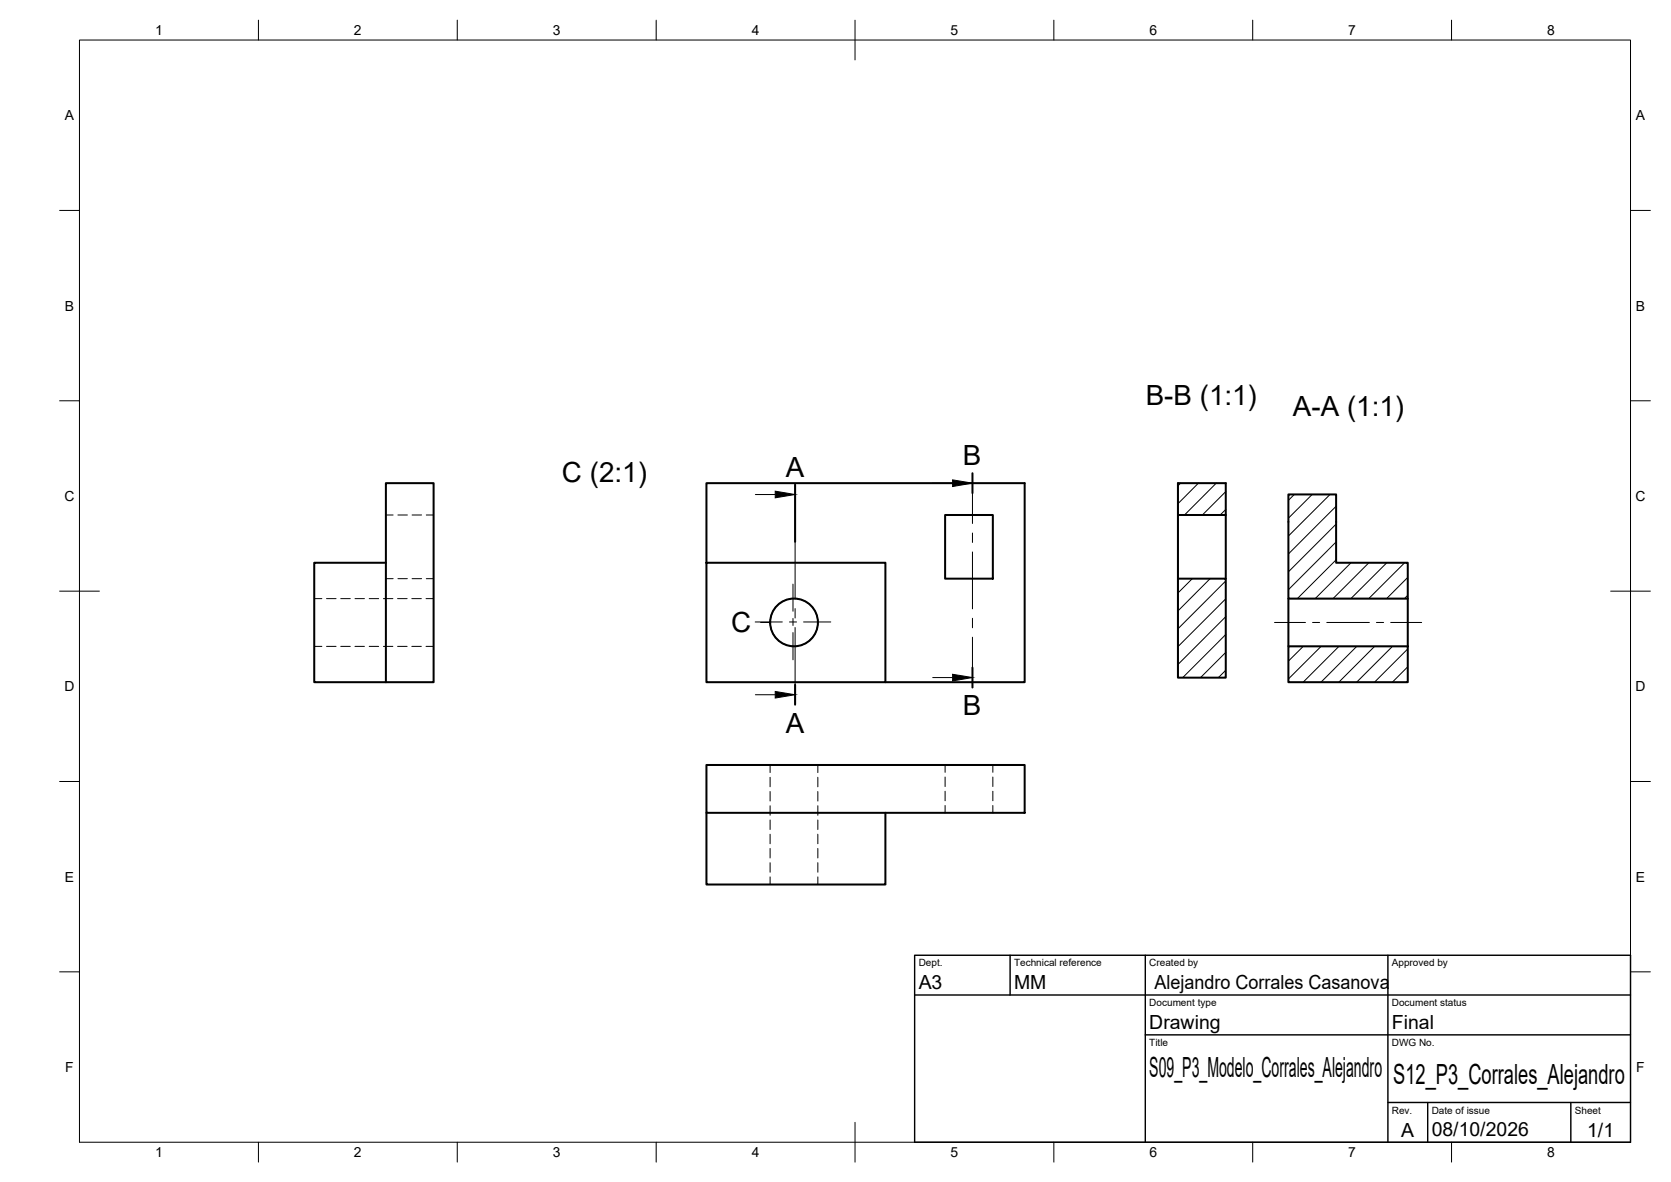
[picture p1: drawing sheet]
<svg xmlns="http://www.w3.org/2000/svg" width="420mm" height="297mm" viewBox="0 0 420 297" stroke-linecap="round" stroke-linejoin="round" font-family="sans-serif">
<!-- layer: Visible -->
<g fill="none" stroke="#000" stroke-width=".51">
<path d="M97 121.4h12v50h-12zM237.6 129.4h12v16h-12zM296.2 129.4v16M308.2 129.4v-8h-12v8h12v16M324 124.3h12v17.1h18v9h-30zM97 141.4h-18v30h18M177.6 141.4v-20h80v50h-35M177.6 141.4h45v30h-45zM296.2 145.4h12v24.9h-12zM324 150.4v12M354 150.4v12M324 162.4h30v9h-30z"/>
<path d="M177.6 192.2h80v12.1h-80zM177.6 204.3v18h45v-18"/>
<circle cx="199.7" cy="156.4" r="6"/>
</g>
<!-- layer: Hidden -->
<g fill="none" stroke="#000" stroke-width=".25">
<path d="M97 129.4h1.8M100.1 129.4h2.3M103.6 129.4h2.4M107.2 129.4h1.8M79 150.4h1.9M82.1 150.4h2.4M85.7 150.4h2.4M89.3 150.4h2.3M92.8 150.4h2.4M96.4 150.4h2.4M97 145.4h1.8M100 150.4h2.4"/>
<path d="M100.1 145.4h2.3M103.5 150.4h2.4M103.6 145.4h2.4M107.1 150.4h1.9M107.2 145.4h1.8M79 162.4h1.9M82.1 162.4h2.4M85.7 162.4h2.4M89.3 162.4h2.3M92.8 162.4h2.4M96.4 162.4h2.4M100 162.4h2.4"/>
<path d="M103.5 162.4h2.4M107.1 162.4h1.9M193.6 192.2v1.9M193.6 195.3v2.4M193.6 198.9v2.4M205.6 192.2v1.9M205.6 195.3v2.4M205.6 198.9v2.4M237.6 192.2v1.9M237.6 195.3v2.4M237.6 198.8v2.4M249.6 192.2v1.9"/>
<path d="M249.6 195.3v2.4M249.6 198.8v2.4M193.6 202.5v2.4M193.6 206.1v2.4M193.6 209.6v2.4M193.6 213.2v2.4M193.6 216.8v2.4M205.6 202.5v2.4M205.6 206.1v2.4M205.6 209.6v2.4M205.6 213.2v2.4M205.6 216.8v2.4"/>
<path d="M237.6 202.4v1.9M249.6 202.4v1.9M193.6 220.4v1.9M205.6 220.4v1.9"/>
</g>
<!-- layer: TITLEBLOCK -->
<path d="M230 240.1h180v46.9h-180zM230 250h180M254 240.1v9.9M288 240.1v46.9M349 240.1v46.9M288 260.1h122M349 277.1h61M359 277.1v9.9M395 277.1v9.9" fill="none" stroke="#000" stroke-width=".36"/>
<!-- layer: Smart Centers -->
<path d="M189.9 156.3h6.8M198.5 156.3h1.8M199.4 146.8v6.8M199.4 155.4v1.8M199.4 159v6.8M202.1 156.3h6.8M320.5 156.4h7.8M330 156.4h1.8M333.6 156.4h10.7M346.1 156.4h1.8M349.7 156.4h7.8" fill="none" stroke="#000" stroke-width=".25"/>
<!-- layer: Section Lines -->
<path d="M244.5 118.9v5M199.9 121.8v14.4M199.9 172.1v5M244.5 167.8v5" fill="none" stroke="#000" stroke-width=".51"/>
<path d="M189.9 124.3h5M199.9 136.2v14.3M234.5 121.4h5M244.5 123.9v7.7M244.5 133.9v2.4M244.5 138.7v14.3M199.9 152.9v2.4M199.9 157.7v14.4M244.5 155.4v2.4M189.9 174.6h5M234.5 170.3h5M244.5 160.1v7.7" fill="none" stroke="#000" stroke-width=".25"/>
<path d="M194.9 123.4l5 .9-5 .8zM239.5 120.6l5 .8-5 .9zM194.9 173.8l5 .8-5 .8zM239.5 169.4l5 .9-5 .8z" fill="#000" stroke="#000" stroke-width=".25"/>
<!-- layer: Hatching -->
<g fill="none" stroke="#000" stroke-width=".25">
<path d="M296.8 121.4l-.6 .7M301.3 121.4l-5.1 5.2M305.8 121.4l-8 8M308.2 123.5l-5.9 5.9M308.2 128l-1.4 1.4M325.4 124.3l-1.4 1.4M329.9 124.3l-5.9 5.9M334.4 124.3l-10.4 10.4M336 127.2l-12 12M336 131.7l-12 12M336 136.2l-12 12M299.8 145.4l-3.6 3.6"/>
<path d="M304.3 145.4l-8.1 8.1M308.2 146l-12 12M308.2 150.5l-12 12M308.2 155l-12 12M308.2 159.5l-10.8 10.8M336 140.7l-9.8 9.7M339.7 141.4l-9 9M344.2 141.4l-9 9M348.7 141.4l-9 9M353.2 141.4l-9 9M353.9 145.1l-5.2 5.3M353.9 149.6l-.8 .8"/>
<path d="M308.2 163.9l-6.3 6.4M308.2 168.4l-1.8 1.9M327.7 162.4l-3.7 3.7M332.2 162.4l-8.2 8.2M336.7 162.4l-9 9M341.2 162.4l-9 9M345.7 162.4l-9 9M350.1 162.4l-9 9M353.9 163.1l-8.3 8.3M353.9 167.6l-3.8 3.8"/>
</g>
<!-- layer: Detail Boundary -->
<g fill="none" stroke="#000" stroke-width=".25">
<path d="M191.2 156.4h2.5"/>
<circle cx="199.7" cy="156.4" r="6"/>
</g>
<!-- layer: BORDER -->
<g fill="none" stroke="#000" stroke-width=".25">
<path d="M20 10.1h390v276.9h-390zM65 5.1v5M115 5.1v5M165 5.1v5M215 5.1v10M265 5.1v5M315 5.1v5M365 5.1v5M15 52.9h5M410 52.9h5M15 100.7h5M410 100.7h5"/>
<path d="M15 148.6h10M405 148.6h10M15 196.4h5M410 196.4h5M15 244.2h5M410 244.2h5M65 287v5M115 287v5M165 287v5M215 282.1v9.9M265 287v5M315 287v5"/>
<path d="M365 287v5"/>
</g>
<g font-size="7">
<text x="288.1" y="101.7">B-B (1:1)</text>
<text x="325.1" y="104.5">A-A (1:1)</text>
<text x="197.6" y="119.8">A</text>
<text x="242.1" y="116.9">B</text>
<text x="141.3" y="121.2">C (2:1)</text>
<text x="183.9" y="158.9">C</text>
<text x="242.1" y="179.8">B</text>
<text x="197.6" y="184.1">A</text>
<text x="289" y="270.6">S09_P3_Modelo_Corrales_Alejandro</text>
<text x="350.3" y="272.3">S12_P3_Corrales_Alejandro</text>
</g>
<g font-size="4.9">
<text x="231" y="248.5">A3</text>
<text x="255" y="248.5">MM</text>
<text x="290.2" y="248.5">Alejandro Corrales Casanova</text>
<text x="289" y="258.6">Drawing</text>
<text x="350" y="258.6">Final</text>
<text x="352.3" y="285.7">A</text>
<text x="360" y="285.5">08/10/2026</text>
<text x="399.1" y="285.7">1/1</text>
</g>
<g font-size="3.5">
<text x="39" y="8.8">1</text>
<text x="89" y="8.8">2</text>
<text x="139" y="8.8">3</text>
<text x="189" y="8.8">4</text>
<text x="239" y="8.8">5</text>
<text x="289" y="8.8">6</text>
<text x="339" y="8.8">7</text>
<text x="389" y="8.8">8</text>
<text x="16.3" y="30.2">A</text>
<text x="411.3" y="30.2">A</text>
<text x="16.3" y="78">B</text>
<text x="411.3" y="78">B</text>
<text x="16.2" y="125.9">C</text>
<text x="411.2" y="125.9">C</text>
<text x="16.2" y="173.7">D</text>
<text x="411.2" y="173.7">D</text>
<text x="16.3" y="221.6">E</text>
<text x="411.3" y="221.6">E</text>
<text x="16.4" y="269.4">F</text>
<text x="411.4" y="269.4">F</text>
<text x="39" y="290.8">1</text>
<text x="89" y="290.8">2</text>
<text x="139" y="290.8">3</text>
<text x="189" y="290.8">4</text>
<text x="239" y="290.8">5</text>
<text x="289" y="290.8">6</text>
<text x="339" y="290.8">7</text>
<text x="389" y="290.8">8</text>
</g>
<g font-size="2.5">
<text x="231" y="242.9">Dept.</text>
<text x="255" y="242.9">Technical reference</text>
<text x="289" y="242.9">Created by</text>
<text x="350" y="242.9">Approved by</text>
<text x="289" y="252.8">Document type</text>
<text x="350" y="252.8">Document status</text>
<text x="289" y="262.9">Title</text>
<text x="350" y="262.9">DWG No.</text>
<text x="350" y="279.9">Rev.</text>
<text x="360" y="279.9">Date of issue</text>
<text x="396" y="279.9">Sheet</text>
</g>
</svg>
